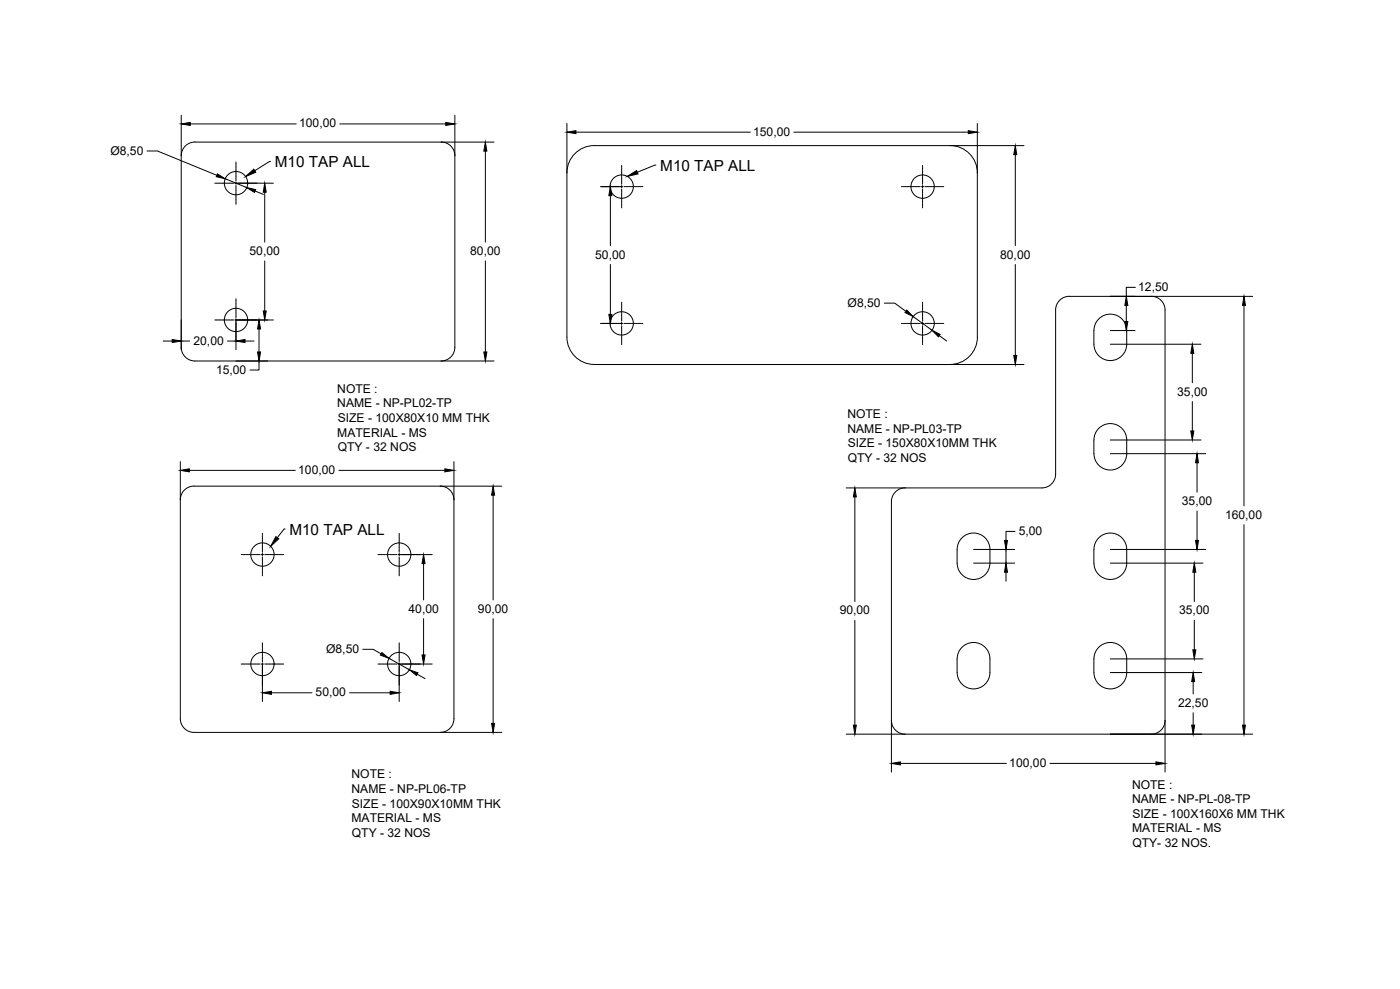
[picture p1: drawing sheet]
<svg xmlns="http://www.w3.org/2000/svg" width="841mm" height="594mm" viewBox="0 0 841 594" stroke-linecap="round" stroke-linejoin="round" font-family="sans-serif">
<!-- layer: 0 -->
<g fill="none" stroke="#000" stroke-width=".6">
<path d="M109 69v141M114 74h64M204 74h64M273 69v140a8 8 0 0 1-8 8M341 74v128a16 16 0 0 0 16 17h258M346 79h105M477 79h105M587 74v128a16 16 0 0 1-16 17M88 91h7l35 14M117 85h180M117 85a8 8 0 0 0-8 9M142 97v1"/>
<path d="M142 98h.1M142 99v1M163 97l-10 6M265 85a8 8 0 0 1 8 9M292 91v54M373 99v1M394 99l-11 4M554 99v1M571 87a16 16 0 0 1 16 17M610 93v55M615 87h-258a16 16 0 0 0-16 17M129 110h1"/>
<path d="M130 110h.1M130 110h2M132 110h2M134 110h1M135 107l13 6M135 110h1M136 110h1M137 110h2M140 110h.1M141 110h23M142 100h.1M142 100v2"/>
<path d="M142 102h.1M142 102v2M142 104h.1M142 104v1M142 106v1M142 107v1M142 108v1M142 109v2M142 111v1M142 112v1M142 113v1M142 114h.1"/>
<path d="M142 115v1M142 116h.1M142 116v2M142 118h.1M142 118v2M142 120h.1M153 115l5 2M159 115v30M361 112h13M367 118v30M373 100v1M373 101v1"/>
<path d="M373 102h.1M373 103v1M373 104h.1M373 104v2M373 106h.1M373 106v1M373 108h.1M373 108v1M373 110h.1M373 110v1M373 111v2M373 114v1"/>
<path d="M373 115v1M373 116v1M373 117v1M373 118v2M375 112h1M376 112h.1M376 112h1M378 112h2M380 112h1M381 112h1M382 112h1M383 112h2"/>
<path d="M385 112h1M542 112h.1M542 112h1M543 112h1M544 112h.1M545 112h1M546 112h.1M547 112h1M548 112h.1M548 112h2M550 112h.1M550 112h1"/>
<path d="M552 112h.1M552 112h1M554 112h1M554 100v1M554 101v1M554 102h.1M554 103v1M554 104h.1M554 104v2M554 106h.1M554 106v1M554 108h.1"/>
<path d="M554 108v1M554 110h.1M554 110v1M554 111v2M554 114v1M554 115v1M554 116v1M554 117v1M554 118v2M556 112h.1M557 112h2M559 112h1"/>
<path d="M560 112h.1M561 112h1M562 112h2M564 112h2M566 112h.1M566 112h1M142 120v1M142 122h.1M142 122v1M373 120v2M373 122h.1M373 122v2"/>
<path d="M373 124h.1M373 124v1M554 120v2M554 122h.1M554 122v2M554 124h.1M554 124v1M159 157v30M292 157v54M367 159v30M610 159v55M142 179v1"/>
<path d="M682 173h-5v5M692 178a8 8 0 0 1 8 8v278M753 178h-111a8 8 0 0 0-8 8v99a8 8 0 0 1-8 8M129 192h1M130 192h.1M130 192h2M132 192h2M134 192h1M135 192h1M136 192h1M137 192h2M140 192h.1"/>
<path d="M141 192h23M142 180v1M142 181v1M142 182h.1M142 183v1M142 184h.1M142 185v1M142 186h.1M142 186v2M142 188h.1M142 188v1M142 190h.1"/>
<path d="M142 190v1M142 191v19M156 198v13M361 194h13M373 182h.1M373 183v2M373 185v1M373 186h.1M373 187v1M373 188v2M373 190v2M373 192h.1"/>
<path d="M373 192v1M373 194v1M373 196h.1M373 197h.1M373 197v1M373 198v1M373 199v1M375 194h1M376 194h.1M376 194h1M378 194h2M380 194h1"/>
<path d="M381 194h1M382 194h1M383 194h2M385 194h1M531 182h6l7 5M542 194h.1M542 194h1M543 194h1M544 194h.1M545 194h1M546 194h.1M547 194h1"/>
<path d="M548 194h.1M548 194h2M549 190l11 8M550 194h.1M550 194h1M552 194h.1M552 194h1M554 194h1M554 182h.1M554 183v2M554 185v1M554 186h.1"/>
<path d="M554 187v1M554 188v2M554 190v2M554 192h.1M554 192v1M554 194v1M554 196h.1M554 197h.1M554 197v1M554 198v1M554 199v1M556 194h.1"/>
<path d="M557 194h2M559 194h1M560 194h.1M561 194h1M562 194h2M564 194h2M566 194h.1M566 194h1M660 192a10 10 0 0 1 11-3 10 10 0 0 1 6 10v8a10 10 0 0 1-10 10 10 10 0 0 1-10-10v-10l1-2zM667 199h15M677 183v10M747 183v121"/>
<path d="M98 205h5M109 209a8 8 0 0 0 8 8M109 205h5M117 217h180M137 205h5M147 205h6M156 217v5h-6M373 200v1M373 201v1M373 202v2M373 204h.1M373 204v2"/>
<path d="M373 206h.1M373 206v1M554 200v1M554 201v1M554 202v2M554 204h.1M554 204v2M554 206h.1M554 206v1M564 202l5 3M667 207h54M716 212v18"/>
<path d="M716 241v18M108 277v155a8 8 0 0 0 9 8h184M273 277v155a8 8 0 0 1-9 8M657 264v9M657 272a10 10 0 0 0 10 10 10 10 0 0 0 10-10M657 264a10 10 0 0 1 10-10 10 10 0 0 1 10 10M667 273h57M667 264h54M677 264v9M719 278v18M114 283h63M204 283h63"/>
<path d="M264 292a8 8 0 0 1 9 8M296 297v63M301 292h-184a8 8 0 0 0-9 8M508 293h118M514 299v62M544 293a8 8 0 0 0-8 8M171 318l-4 5M536 301v163M610 319h-6v6M719 307v18M747 315v121M145 333h1"/>
<path d="M146 333h.1M146 333h1M148 333h.1M148 333h1M150 333h.1M150 333h1M151 333h1M152 333h1M153 333h.1M154 333h1M155 333h.1M155 333h1"/>
<path d="M157 333h1M158 320v1M158 321v1M158 322v1M158 323v2M158 325v2M158 327h.1M158 327v2M158 329v2M158 331v1M158 332v2M158 335h.1"/>
<path d="M158 335v1M158 336v1M158 337h.1M158 338v1M158 339h.1M158 340v1M159 333h1M160 333h.1M160 333h2M162 333h.1M162 333h2M164 333h1"/>
<path d="M166 333h.1M166 333h1M167 333h1M168 333h1M169 333h.1M170 333h.1M227 333h1M228 333h2M230 333h.1M230 333h2M232 333h.1M232 333h1"/>
<path d="M234 333h.1M234 333h1M235 333h1M236 333h1M237 333h.1M238 333h.1M239 333h21M240 320v1M240 321v1M240 322v1M240 323v2M240 325v2"/>
<path d="M240 327h.1M240 327v2M240 329v2M240 331v1M240 332v2M240 335h.1M240 335v1M240 336v1M240 337h.1M240 338v1M240 339h.1M240 340v1"/>
<path d="M254 339v21M577 323a10 10 0 0 1 11-2 10 10 0 0 1 7 9v8a10 10 0 0 1-10 10 10 10 0 0 1-10-10v-9l1-3zM585 338h25M585 330h25M604 330v8M660 323a10 10 0 0 1 11-2 10 10 0 0 1 6 9v8a10 10 0 0 1-10 10 10 10 0 0 1-10-10v-9l1-3zM667 338h56M667 330h57M158 341h.1M158 341v2M158 343v1M158 345h.1"/>
<path d="M158 345v1M240 341h.1M240 341v2M240 343v1M240 345h.1M240 345v1M604 344v5M717 344v17M254 372v21M296 372v63M514 373v63M717 373v17"/>
<path d="M145 399h1M146 399h.1M146 399h1M148 399h.1M148 399h1M150 399h.1M150 399h1M151 399h1M152 399h1M153 399h.1M154 399h1M155 399h.1"/>
<path d="M155 399h1M157 399h1M158 386v1M158 387h.1M158 387v2M158 389v2M158 391v1M158 393h.1M158 393v1M158 394v3M158 397h.1M158 398v23"/>
<path d="M159 399h1M160 399h.1M160 399h2M162 399h.1M162 399h2M164 399h1M166 399h.1M166 399h1M167 399h1M168 399h1M169 399h.1M170 399h.1"/>
<path d="M218 390h6l5 3M227 399h1M228 399h2M230 399h.1M230 399h2M232 399h.1M232 399h1M234 399h.1M234 395l12 7M234 399h1M235 399h1M236 399h1"/>
<path d="M237 399h.1M238 399h.1M239 399h21M240 386v1M240 387h.1M240 387v2M240 389v2M240 391v1M240 393h.1M240 393v1M240 394v3M240 397h.1"/>
<path d="M240 398v23M578 388a10 10 0 0 1 11-1 10 10 0 0 1 6 9v8a10 10 0 0 1-10 10 10 10 0 0 1-10-10v-11l1-2zM660 389a10 10 0 0 1 11-2 10 10 0 0 1 6 9v8a10 10 0 0 1-10 10 10 10 0 0 1-10-10v-9l1-3zM667 396h56M163 416h24M210 416h24M251 405l4 3M667 404h55M717 409v8M536 433a8 8 0 0 0 8 8M700 433a8 8 0 0 1-8 8M717 428v8"/>
<path d="M508 441h245M541 459h64M631 459h63"/>
<circle cx="142" cy="110" r="7"/>
<circle cx="373" cy="112" r="7"/>
<circle cx="554" cy="112" r="7"/>
<circle cx="142" cy="192" r="7"/>
<circle cx="373" cy="194" r="7"/>
<circle cx="554" cy="194" r="7"/>
<circle cx="158" cy="333" r="7"/>
<circle cx="240" cy="333" r="7"/>
<circle cx="158" cy="399" r="7"/>
<circle cx="240" cy="399" r="7"/>
</g>
<g fill="#000" stroke="#000" stroke-width=".6">
<path d="M109 74h5v1zM268 74h5l-5 1zM341 79h5v1zM582 79h5l-5 1zM292 85v6h-1zM610 87l1 6h-2zM131 104l4 3-5-1zM148 113l6 1-1 2zM148 106l4-4 2 1zM159 110l1 5h-2zM367 112l1 6h-2zM377 106l5-4 1 2z"/>
<path d="M156 192l1 6h-2zM158 187h2l-1 5zM366 189h2l-1 5zM545 186l4 4-5-2zM676 193h2l-1 6zM677 178l1 5h-2zM747 178l1 5h-2zM103 204l6 1-6 1zM142 205l5-1v2zM155 211h2l-1 6zM291 211h1v6zM560 198l5 3-1 1z"/>
<path d="M609 214h2l-1 5zM716 207l1 5h-2zM715 259h2l-1 5zM719 273l1 5h-2zM108 283l6-1v1zM267 282l6 1h-6zM296 292l1 5h-2zM514 293v6h-1zM166 322l1 2-4 4zM254 333l1 6h-1zM603 325h2l-1 5zM718 325h2l-1 5z"/>
<path d="M604 338l1 6h-2zM717 338l1 6h-1zM229 392l5 3-5-1zM254 393h1l-1 6zM717 390h1l-1 6zM158 416l5-1v2zM234 415l6 1-6 1zM246 402l5 2-1 2zM717 404l1 5h-2zM295 435h2l-1 5zM513 436h1v5zM716 436h2l-1 5z"/>
<path d="M746 436h2l-1 5zM536 459l5-1v1zM694 458l6 1h-6z"/>
</g>
<g font-size="9.2">
<text x="165" y="100">M10 TAP ALL</text>
<text x="397" y="103">M10 TAP ALL</text>
<text x="174" y="321">M10 TAP ALL</text>
</g>
<g font-size="7.3">
<text x="180" y="77">100,00</text>
<text x="452" y="82">150,00</text>
<text x="66" y="93">Ø8,50</text>
<text x="150" y="153">50,00</text>
<text x="282" y="153">80,00</text>
<text x="358" y="155">50,00</text>
<text x="601" y="155">80,00</text>
<text x="684" y="175">12,50</text>
<text x="509" y="184">Ø8,50</text>
<text x="116" y="207">20,00</text>
<text x="130" y="224">15,00</text>
<text x="203" y="236">NOTE :</text>
<text x="707" y="238">35,00</text>
<text x="203" y="245">NAME - NP-PL02-TP</text>
<text x="509" y="251">NOTE :</text>
<text x="203" y="253">SIZE - 100X80X10 MM THK</text>
<text x="203" y="262">MATERIAL - MS</text>
<text x="509" y="260">NAME - NP-PL03-TP</text>
<text x="509" y="269">SIZE - 150X80X10MM THK</text>
<text x="203" y="271">QTY - 32 NOS</text>
<text x="509" y="277">QTY - 32 NOS</text>
<text x="179" y="285">100,00</text>
<text x="710" y="303">35,00</text>
<text x="736" y="312">160,00</text>
<text x="612" y="321">5,00</text>
<text x="245" y="368">40,00</text>
<text x="287" y="368">90,00</text>
<text x="504" y="369">90,00</text>
<text x="708" y="369">35,00</text>
<text x="196" y="392">Ø8,50</text>
<text x="190" y="418">50,00</text>
<text x="708" y="425">22,50</text>
<text x="606" y="461">100,00</text>
<text x="211" y="468">NOTE :</text>
<text x="680" y="474">NOTE :</text>
<text x="211" y="476">NAME - NP-PL06-TP</text>
<text x="211" y="485">SIZE - 100X90X10MM THK</text>
<text x="680" y="482">NAME - NP-PL-08-TP</text>
<text x="680" y="491">SIZE - 100X160X6 MM THK</text>
<text x="211" y="494">MATERIAL - MS</text>
<text x="211" y="503">QTY - 32 NOS</text>
<text x="680" y="500">MATERIAL - MS</text>
<text x="680" y="509">QTY- 32 NOS.</text>
</g>
</svg>
